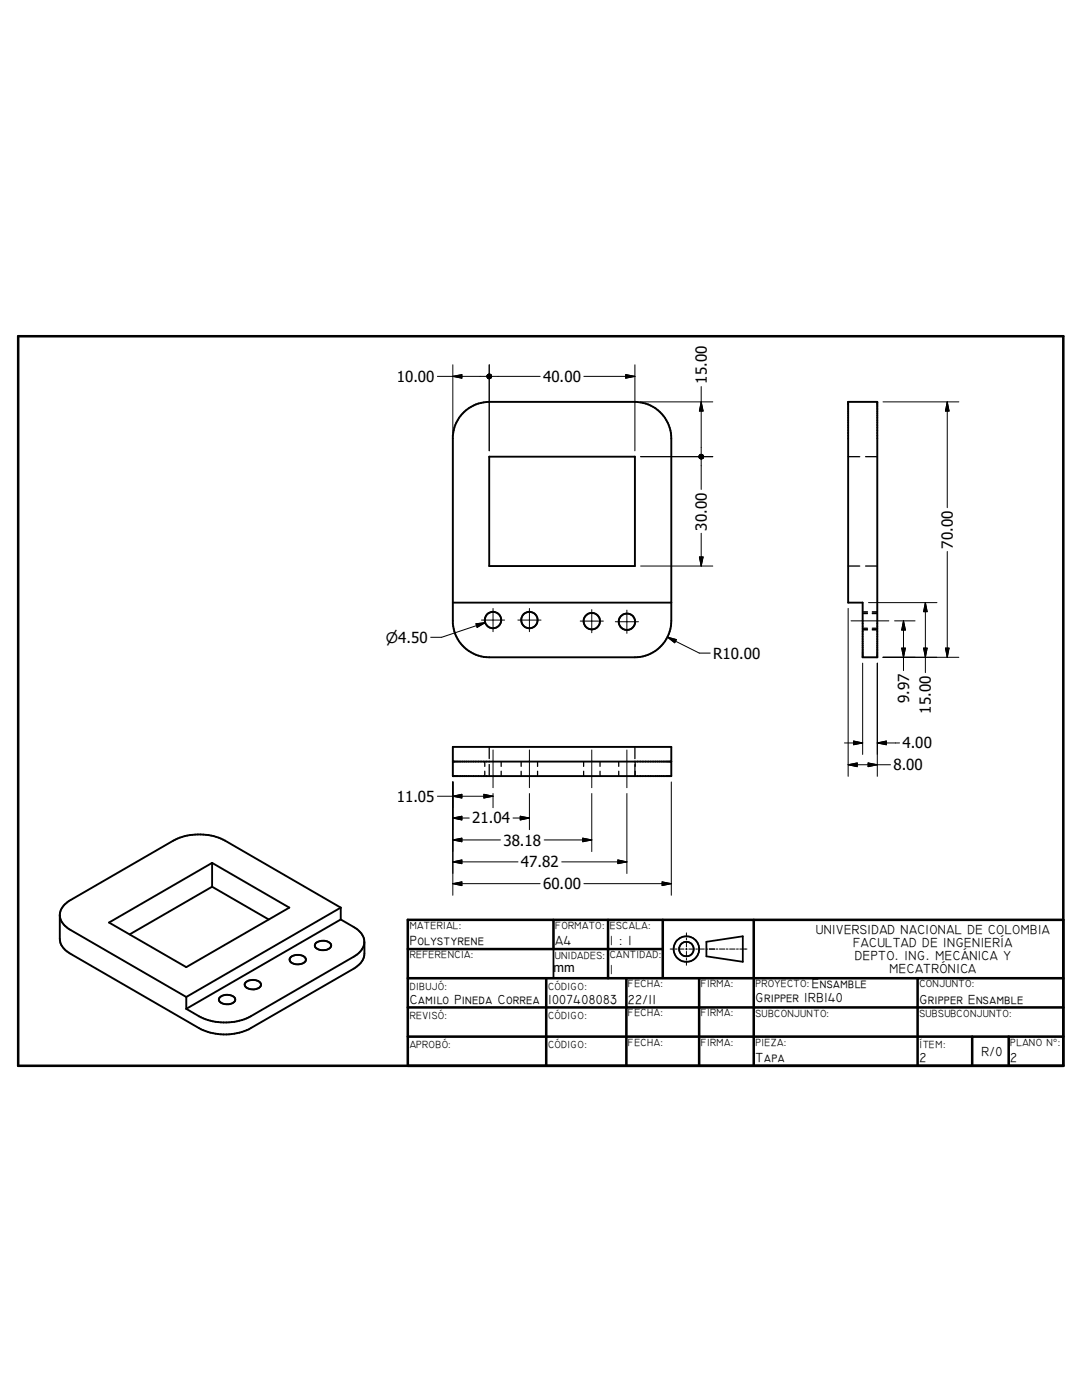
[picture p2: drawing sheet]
<svg xmlns="http://www.w3.org/2000/svg" width="216mm" height="279mm" viewBox="0 0 216 279" stroke-linecap="round" stroke-linejoin="round" font-family="sans-serif">
<g fill="none" stroke="#000" stroke-width=".38">
<path d="M92.3 82.5a7.4 7.4 0 0 1 5.3-2.3h29.1a7.3 7.3 0 0 1 7.2 7.3v36.4a7.3 7.3 0 0 1-7.2 7.3h-29.1a7.3 7.3 0 0 1-7.2-6.8v-37.5a7.2 7.2 0 0 1 1.9-4.4zM97.6 91.1h29.1v21.9h-29.1zM169.2 80.2h5.9v51h-3v-10.9h-2.9zM90.4 120.3h43.5M90.4 149.1h43.5v5.8h-43.5zM90.4 152h43.5M42.3 177l11.3 6.5M42.3 177l-16.4 9.5M42.3 172.2v4.8M11.9 182.8a3.8 3.8 0 0 0 2.2 2.8l23.1 13.4M21.8 184.1l20.5-11.9 15.4 8.9-20.5 11.9zM37.2 199v2.3"/>
<path d="M43.8 199.1a2.18 2.18 0 0 1 3.1 .1 1.05 1.05 0 0 1-1.2 1.2 1.61 1.61 0 0 1-2-.9zM49.1 196a2.01 2.01 0 0 1 3 .4 1.59 1.59 0 0 1-2.3 1 .82 .82 0 0 1-.8-.5 .82 .82 0 0 1 .1-.9zM58.1 191a2.06 2.06 0 0 1 2.9 .4 1.55 1.55 0 0 1-2 1 .94 .94 0 0 1-.9-.3 .94 .94 0 0 1-.1-1zM63.1 188.1a2.12 2.12 0 0 1 3 .5 1.58 1.58 0 0 1-2.1 1 .95 .95 0 0 1-.9-.3 .95 .95 0 0 1-.1-1zM68 183.5l-30.8 17.8M68 181.1v2.4M68 181.1l-30.8 17.9M68 181.1l-23.1-13.3a11.4 11.4 0 0 0-10.3 0l-20.5 11.8a3.8 3.8 0 0 0-2.2 2.9v4.9a3.6 3.6 0 0 0 2.2 2.9l25.6 14.9a11.2 11.2 0 0 0 10.3 0l20.6-11.9a3.7 3.7 0 0 0 2.1-3v-2.3M68 183.5l2.6 1.5a3.2 3.2 0 0 1 1.9 4l-.7 .9-1.2 1-20.6 11.9a11.4 11.4 0 0 1-10.3 0l-2.5-1.5"/>
<circle cx="98.4" cy="123.7" r="1.64"/>
<circle cx="105.6" cy="123.7" r="1.64"/>
<circle cx="118.1" cy="124" r="1.64"/>
<circle cx="125.1" cy="124.1" r="1.63"/>
</g>
<g fill="none" stroke="#000" stroke-width=".25">
<path d="M169.2 91.1h2.3M172.7 91.1h2.4M169.2 113h2.3M172.7 113h2.4M172.1 125.4h1M172.1 122.1h1M172.1 125.7h1M172.1 122.5h1M172.1 125.6h1M172.1 122.3h1M174.1 125.4h1M174.1 122.1h1"/>
<path d="M174.1 125.7h1M174.1 122.5h1M174.1 125.6h1M174.1 122.3h1M96.7 152v1M96.7 153.9v1M97.6 149.1v2.3M97.6 152.6v2.3M100 152v1M100 153.9v1M104 152v1M104 153.9v1"/>
<path d="M107.3 152v1M107.3 153.9v1M116.5 152v1M116.5 153.9v1M119.7 152v1M119.7 153.9v1M123.5 152v1M123.5 153.9v1M126.7 149.1v2.3M126.7 152.6v2.3M126.7 152v1M126.7 153.9v1"/>
</g>
<g fill="#000">
<circle cx="90.4" cy="154.9" r=".19"/>
<circle cx="90.4" cy="152" r=".19"/>
</g>
<g fill="none" stroke="#000" stroke-width=".51">
<path d="M3.6 67.1h208.6v145.6h-208.6zM81.4 195.2h130.8M81.4 189.4h50.8M109 195.2v17.5M110.4 183.6v5.8M121.3 183.6v11.6M125 195.2v17.5M132.2 183.6v11.6M139.5 195.2v17.5M150.4 183.6v29.1M183.1 195.2v17.5M212.2 183.6h-130.8v29.1"/>
<path d="M81.4 201.1h130.8M81.4 206.9h130.8M194 206.9v5.8M201.3 206.9v5.8"/>
</g>
<g fill="none" stroke="#000" stroke-width=".36">
<path d="M110.4 189.4v5.8M141 188l7.2-1.1v5l-7.2-1z"/>
<circle cx="137" cy="189.4" r="1.45"/>
<circle cx="137" cy="189.4" r="2.54"/>
</g>
<g fill="none" stroke="#000" stroke-width=".2">
<path d="M87.3 75.1h9.9M90.4 75.1l1.8-.3v.7zM90.4 72.8v13.5M97.6 72.8v17.2M98.1 75.1h9.7M116.5 75.1h10.2M124.9 74.8l1.8 .3-1.8 .4zM126.7 72.8v17.2M139.9 77.1v13.6M127.8 91.1h14.4M127.8 80.2h14.4M139.9 91.6v6.1"/>
<path d="M139.9 80.2l.4 1.8h-.7zM176.2 80.2h15.1M189 80.2l.4 1.8h-.7zM189 80.2v21.1M127.8 113h14.4M139.6 111.2h.7l-.4 1.8zM139.9 106.4v6.6M189 110.1v21.1M95 124.5l1.8-.2-1.6 .9zM96.1 123.8h4.6M96.8 124.3l-8.7 2.9h-2.2M98.4 121.4v4.7"/>
<path d="M103.3 123.8h4.6M105.6 121.4v4.7M115.8 124h4.6M118.1 121.7v4.6M122.8 124.1h4.6M125.1 121.8v4.6M133.2 127.2l6.3 3.1h2.2M133.2 127.2l1.8 .4-.4 .7zM169.2 121.4v33.5M169.8 123.9h7.6M172.1 132.3v18.3M173.3 120.3h13.7"/>
<path d="M175.1 132.3v22.6M176.2 131.2h15.1M178.5 123.9h4.1M179.9 129.3h.8l-.4 1.9zM180.3 123.9v9.9M180.3 123.9l.4 1.8h-.8zM184.3 129.3h.7l-.4 1.9zM184.6 120.3v13.9M184.6 120.3l.4 1.8h-.7zM188.7 129.3h.7l-.4 1.9zM87.3 158.9h11.1M90.4 158.9l1.8-.4v.8z"/>
<path d="M90.4 156.1v22.6M96.6 158.5l1.8 .4-1.8 .4zM98.4 149.7v7.5M98.4 158.4v2.8M105.6 149.7v7.5M105.6 158.4v7.2M118.1 149.7v7.5M118.1 158.4v11.5M125.1 149.7v7.5M125.1 158.4v15.9M133.9 156.1v22.6M168.5 148.3h3.6"/>
<path d="M169.2 152.6h8.5M169.2 152.6l1.8-.3v.7zM170.3 147.9l1.8 .4-1.8 .3zM173.2 152.3l1.9 .3-1.9 .4zM175.1 148.3h4.4M175.1 148.3l1.8-.4v.7zM90.4 163.3l1.8-.4v.7zM90.4 167.6l1.8-.3v.7zM90.4 172l1.8-.4v.8zM90.4 176.4l1.8-.4v.7zM90.4 163.3h3.2M90.4 167.6h9.5"/>
<path d="M90.4 172h13M90.4 176.4h17.4M102.4 163.3h3.2M103.8 162.9l1.8 .4-1.8 .3zM108.6 167.6h9.5M112.1 172h13M116.3 167.3l1.8 .3-1.8 .4zM116.5 176.4h17.4M123.3 171.6l1.8 .4-1.8 .4zM132.1 176l1.8 .4-1.8 .3zM133.7 189.4h.8M134.7 189.4h.4"/>
<path d="M135.4 189.4h1.1M136.8 189.4h.3M137 186.2v.7M137 187.2v.3M137 187.9v1M137 189.2v.4M137 189.9v1.1M137 191.3v.3M137 191.9v.7M137.4 189.4h1.1M138.8 189.4h.4M139.5 189.4h1"/>
<path d="M140.9 189.4h.3M141.5 189.4h1.1M142.9 189.4h.3M143.5 189.4h1.1M144.9 189.4h.4M145.6 189.4h1.1M146.9 189.4h.4M147.6 189.4h1.5"/>
</g>
<g fill="#000" stroke="#000" stroke-width=".2">
<path d="M90.4 75.1l1.8-.3v.7zM98 74.9l.1 .2zM97.9 74.8l.2 .3zM97.8 74.7l.3 .4zM97.6 74.7l.5 .4zM97.5 74.7l.6 .4zM97.4 74.7h.1l.6 .4zM97.3 74.8l.1-.1 .7 .4zM97.3 74.8l.8 .3-.9-.2zM97.2 74.9l.9 .2-.9-.1zM97.2 75l.9 .1-.9 .1zM97.2 75.2l.9-.1-.9 .2z"/>
<path d="M97.2 75.3l.9-.2-.8 .3zM97.3 75.4l.8-.3-.7 .4zM97.4 75.5l.7-.4-.6 .5zM97.5 75.6l.6-.5zM98.1 75.1l-.5 .5zM98.1 75.1l-.3 .4zM98.1 75.1l-.2 .4zM98.1 75.1l-.1 .3zM98.1 75.1l-.1 .1zM124.9 74.8l1.8 .3-1.8 .4zM139.9 80.2l.4 1.8h-.7zM140.3 90.9l.1 .2z"/>
<path d="M140.2 90.8l.2 .3zM140.1 90.7l.3 .4zM140 90.7l.4 .4zM139.8 90.7l.6 .4zM139.7 90.7h.1l.6 .4zM139.6 90.8l.1-.1 .7 .4zM139.6 90.8l.8 .3-.9-.2zM139.5 90.9l.9 .2h-.9zM139.5 91.1h.9l-.9 .1zM139.5 91.2l.9-.1-.9 .2zM139.5 91.3l.9-.2-.8 .3zM139.6 91.4l.8-.3-.7 .4z"/>
<path d="M139.7 91.5l.7-.4-.6 .5zM139.8 91.6l.6-.5-.4 .5zM140.4 91.1l-.4 .5zM140.4 91.1l-.3 .4zM140.4 91.1l-.2 .4zM140.4 91.1l-.1 .3zM140.4 91.1l-.1 .2zM189 80.2l.4 1.8h-.7zM139.6 111.2h.7l-.4 1.8zM95 124.5l1.8-.2-1.6 .9zM133.2 127.2l1.8 .4-.4 .7zM179.9 129.3h.8l-.4 1.9z"/>
<path d="M180.3 123.9l.4 1.8h-.8zM184.3 129.3h.7l-.4 1.9zM184.6 120.3l.4 1.8h-.7zM188.7 129.3h.7l-.4 1.9zM90.4 158.9l1.8-.4v.8zM96.6 158.5l1.8 .4-1.8 .4zM170.3 147.9l1.8 .4-1.8 .3zM169.2 152.6l1.8-.3v.7zM173.2 152.3l1.9 .3-1.9 .4zM175.1 148.3l1.8-.4v.7zM90.4 163.3l1.8-.4v.7zM90.4 167.6l1.8-.3v.7z"/>
<path d="M90.4 172l1.8-.4v.8zM90.4 176.4l1.8-.4v.7zM103.8 162.9l1.8 .4-1.8 .3zM116.3 167.3l1.8 .3-1.8 .4zM123.3 171.6l1.8 .4-1.8 .4zM132.1 176l1.8 .4-1.8 .3z"/>
</g>
<g font-size="3">
<text x="79.2" y="76.2">10.00</text>
<text x="108.4" y="76.2">40.00</text>
<text x="141" y="76.6" transform="rotate(-90 141 76.6)">15.00</text>
<text x="141" y="105.9" transform="rotate(-90 141 105.9)">30.00</text>
<text x="190.1" y="109.5" transform="rotate(-90 190.1 109.5)">70.00</text>
<text x="142.3" y="131.4">R10.00</text>
<text x="181.4" y="140.3" transform="rotate(-90 181.4 140.3)">9.97</text>
<text x="185.8" y="142.4" transform="rotate(-90 185.8 142.4)">15.00</text>
<text x="180.1" y="149.4">4.00</text>
<text x="178.3" y="153.7">8.00</text>
<text x="79.2" y="160">11.05</text>
<text x="94.2" y="164.3">21.04</text>
<text x="100.5" y="168.7">38.18</text>
<text x="103.9" y="173.1">47.82</text>
<text x="108.4" y="177.5">60.00</text>
</g>
<text font-size="2.9" x="77" y="128.3">n4.50</text>
<g font-size="2.7">
<text x="81.7" y="188.6">Polystyrene</text>
<text x="110.8" y="188.6">A4</text>
<text x="121.7" y="188.6">1 : 1</text>
</g>
<g font-size="2.6">
<text x="162.8" y="186.4">UNIVERSIDAD NACIONAL DE COLOMBIA</text>
<text x="170.3" y="188.9">FACULTAD DE INGENIERÍA</text>
<text x="170.6" y="191.6">DEPTO. ING. MECÁNICA Y</text>
<text x="121.7" y="194.5">1</text>
<text x="162" y="197.1">Ensamble</text>
<text x="177.5" y="194.2">MECATRÓNICA</text>
<text x="81.7" y="200.3">Camilo Pineda Correa</text>
<text x="109.4" y="200.3">1007408083</text>
<text x="125.3" y="200.3">22/11</text>
<text x="150.7" y="199.9">Gripper IRB140</text>
<text x="183.5" y="200.3">Gripper Ensamble</text>
<text x="150.7" y="212">Tapa</text>
<text x="183.5" y="212">2</text>
<text x="195.8" y="210.7">R/0</text>
<text x="201.6" y="212">2</text>
</g>
<text font-size="2.5" x="110.4" y="194">mm</text>
<g font-size="2.1">
<text x="81.7" y="185.4">MATERIAL:</text>
<text x="110.8" y="185.4">FORMATO:</text>
<text x="121.7" y="185.4">ESCALA:</text>
<text x="81.7" y="191.2">REFERENCIA:</text>
<text x="110.7" y="191.3">UNIDADES:</text>
<text x="121.7" y="191.2">CANTIDAD:</text>
<text x="81.7" y="197.5">DIBUJÓ:</text>
<text x="109.3" y="197.5">CÓDIGO:</text>
<text x="125.3" y="197">FECHA:</text>
<text x="139.9" y="197">FIRMA:</text>
<text x="150.7" y="197">PROYECTO:</text>
<text x="183.5" y="197">CONJUNTO:</text>
<text x="81.7" y="203.3">REVISÓ:</text>
<text x="109.3" y="203.3">CÓDIGO:</text>
<text x="125.3" y="202.9">FECHA:</text>
<text x="139.9" y="202.9">FIRMA:</text>
<text x="150.7" y="202.9">SUBCONJUNTO:</text>
<text x="183.5" y="202.9">SUBSUBCONJUNTO:</text>
<text x="81.7" y="209.1">APROBÓ:</text>
<text x="109.3" y="209.1">CÓDIGO:</text>
<text x="125.3" y="208.7">FECHA:</text>
<text x="139.9" y="208.7">FIRMA:</text>
<text x="150.7" y="208.7">PIEZA:</text>
<text x="183.5" y="209.1">ÍTEM:</text>
<text x="201.6" y="208.7">PLANO N°:</text>
</g>
</svg>
